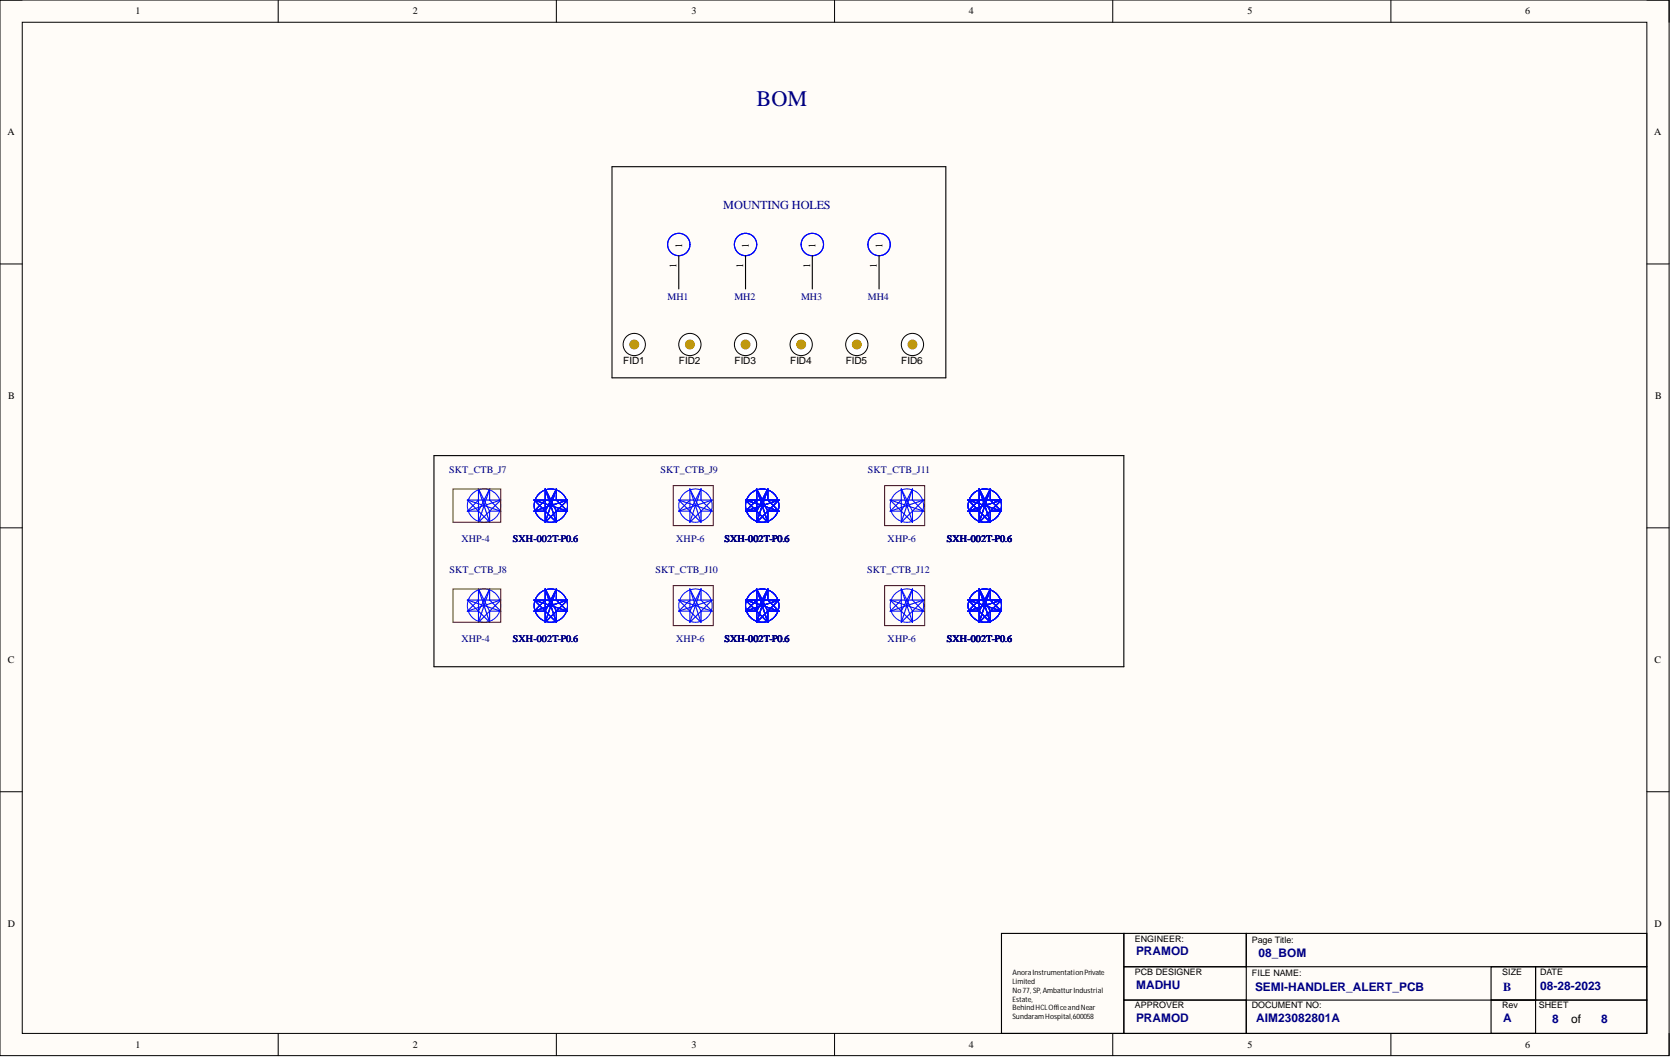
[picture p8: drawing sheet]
<svg xmlns="http://www.w3.org/2000/svg" width="381mm" height="241mm" viewBox="0 0 381 241" stroke-linecap="round" stroke-linejoin="round" font-family="sans-serif">
<path d="M0 0h380.6v240.8h-380.6z" fill-rule="evenodd" fill="#fffcf8"/>
<path d="M0 0h380.6v240.8h-380.6z" fill="none" stroke="#000" stroke-width=".23"/>
<path d="M5.1 5.1h370.4v230.6h-370.4z" fill-rule="evenodd" fill="#fffcf8"/>
<g fill="none" stroke="#000" stroke-width=".23">
<path d="M0 0h5.1M5.1 5.1h370.4v230.6h-370.4zM63.4 0v5.1M126.9 0v5.1M190.3 0v5.1M253.7 0v5.1M317.1 0v5.1M375.5 0h5.1v5.1M0 60.2h5.1M375.5 60.2h5.1M0 120.4h5.1M375.5 120.4h5.1"/>
<path d="M0 180.6h5.1M375.5 180.6h5.1M63.4 235.7v5.1M126.9 235.7v5.1M190.3 235.7v5.1M253.7 235.7v5.1M317.1 235.7v5.1M380.6 235.7v5.1"/>
</g>
<g fill="none" stroke="#000bff" stroke-width=".23">
<circle cx="110.4" cy="115.3" r="3.8"/>
<circle cx="125.6" cy="115.3" r="3.8"/>
<circle cx="158.6" cy="115.3" r="3.8"/>
<circle cx="173.8" cy="115.3" r="3.8"/>
<circle cx="206.8" cy="115.3" r="3.8"/>
<circle cx="224.5" cy="115.3" r="3.8"/>
<circle cx="110.4" cy="138.1" r="3.8"/>
<circle cx="125.6" cy="138.1" r="3.8"/>
<circle cx="158.6" cy="138.1" r="3.8"/>
<circle cx="173.8" cy="138.1" r="3.8"/>
<circle cx="206.8" cy="138.1" r="3.8"/>
<circle cx="224.5" cy="138.1" r="3.8"/>
</g>
<g fill="none" stroke="#000bff" stroke-width=".25">
<path d="M106.6 114h7.6M106.6 114l5 5.1M106.6 114l7.6 2.6M109.1 111.5l2.5 5.1M109.1 111.5v7.6M109.1 114l-2.5 2.6M109.1 111.5l2.5 7.6M111.6 111.5l-2.5 5.1h-2.5M111.6 116.6h2.6M111.6 111.5v2.5l2.6 2.6M111.6 116.6v2.5M111.6 111.5l-2.5 7.6"/>
<path d="M114.2 114l-5.1 5.1M114.2 114l-7.6 2.6M121.8 114h7.6M121.8 114l5.1 5.1M121.8 114l7.6 2.6M124.3 111.5l2.6 5.1M124.3 111.5v7.6M124.3 114l-2.5 2.6M124.3 111.5l2.6 7.6M126.9 111.5l-2.6 5.1h-2.5M126.9 116.6h2.5M126.9 111.5v2.5l2.5 2.6"/>
<path d="M126.9 116.6v2.5M126.9 111.5l-2.6 7.6M129.4 114l-5.1 5.1M129.4 114l-7.6 2.6M154.8 114h7.6M154.8 114l5 5.1M154.8 114l7.6 2.6M157.3 111.5l2.5 5.1M157.3 111.5v7.6M157.3 114l-2.5 2.6M157.3 111.5l2.5 7.6M159.8 111.5l-2.5 5.1h-2.5"/>
<path d="M159.8 116.6h2.6M159.8 111.5v2.5l2.6 2.6M159.8 116.6v2.5M159.8 111.5l-2.5 7.6M162.4 114l-5.1 5.1M162.4 114l-7.6 2.6M170 114h7.6M170 114l5.1 5.1M170 114l7.6 2.6M172.5 111.5l2.6 5.1M172.5 111.5v7.6M172.5 114l-2.5 2.6"/>
<path d="M172.5 111.5l2.6 7.6M175.1 111.5l-2.6 5.1h-2.5M175.1 116.6h2.5M175.1 111.5v2.5l2.5 2.6M175.1 116.6v2.5M175.1 111.5l-2.6 7.6M177.6 114l-5.1 5.1M177.6 114l-7.6 2.6M203 116.6h2.5M203 114h7.6M203 114l2.5 2.6M203 114l7.6 2.6"/>
<path d="M205.5 111.5l2.5 5.1M205.5 111.5v7.6M205.5 114l-2.5 2.6M205.5 116.6l2.5 2.5M205.5 111.5l2.5 7.6M208 116.6h2.6M208 111.5l-2.5 5.1M208 111.5v2.5l2.6 2.6M208 116.6v2.5M208 111.5l-2.5 7.6M210.6 114l-5.1 5.1M210.6 114l-7.6 2.6"/>
<path d="M220.7 116.6h2.6M220.7 114h7.6M220.7 114l2.6 2.6M220.7 114l7.6 2.6M223.3 111.5l2.5 5.1M223.3 111.5v7.6M223.3 114l-2.6 2.6M223.3 116.6l2.5 2.5M223.3 111.5l2.5 7.6M225.8 116.6h2.5M225.8 111.5l-2.5 5.1M225.8 111.5v2.5l2.5 2.6"/>
<path d="M225.8 116.6v2.5M225.8 111.5l-2.5 7.6M228.3 114l-5 5.1M228.3 114l-7.6 2.6M106.6 136.9h7.6M106.6 136.9l5 5M106.6 136.9l7.6 2.5M109.1 134.3v7.6M109.1 134.3l2.5 5.1M109.1 136.9l-2.5 2.5M109.1 134.3l2.5 7.6M111.6 134.3v2.6l2.6 2.5"/>
<path d="M111.6 139.4v2.5M111.6 134.3l-2.5 5.1h-2.5M111.6 139.4h2.6M111.6 134.3l-2.5 7.6M114.2 136.9l-5.1 5M114.2 136.9l-7.6 2.5M121.8 136.9h7.6M121.8 136.9l5.1 5M121.8 136.9l7.6 2.5M124.3 134.3v7.6M124.3 134.3l2.6 5.1M124.3 136.9l-2.5 2.5"/>
<path d="M124.3 134.3l2.6 7.6M126.9 134.3v2.6l2.5 2.5M126.9 139.4v2.5M126.9 134.3l-2.6 5.1h-2.5M126.9 139.4h2.5M126.9 134.3l-2.6 7.6M129.4 136.9l-5.1 5M129.4 136.9l-7.6 2.5M154.8 136.9h7.6M154.8 136.9l5 5M154.8 136.9l7.6 2.5M157.3 134.3v7.6"/>
<path d="M157.3 134.3l2.5 5.1M157.3 136.9l-2.5 2.5M157.3 134.3l2.5 7.6M159.8 134.3v2.6l2.6 2.5M159.8 139.4v2.5M159.8 134.3l-2.5 5.1h-2.5M159.8 139.4h2.6M159.8 134.3l-2.5 7.6M162.4 136.9l-5.1 5M162.4 136.9l-7.6 2.5M170 136.9h7.6M170 136.9l5.1 5"/>
<path d="M170 136.9l7.6 2.5M172.5 134.3v7.6M172.5 134.3l2.6 5.1M172.5 136.9l-2.5 2.5M172.5 134.3l2.6 7.6M175.1 134.3v2.6l2.5 2.5M175.1 139.4v2.5M175.1 134.3l-2.6 5.1h-2.5M175.1 139.4h2.5M175.1 134.3l-2.6 7.6M177.6 136.9l-5.1 5M177.6 136.9l-7.6 2.5"/>
<path d="M203 136.9h7.6M203 136.9l5 5M203 136.9l7.6 2.5M205.5 134.3v7.6M205.5 134.3l2.5 5.1M205.5 136.9l-2.5 2.5M205.5 134.3l2.5 7.6M208 134.3v2.6l2.6 2.5M208 139.4v2.5M208 134.3l-2.5 5.1h-2.5M208 139.4h2.6M208 134.3l-2.5 7.6"/>
<path d="M210.6 136.9l-5.1 5M210.6 136.9l-7.6 2.5M220.7 136.9h7.6M220.7 136.9l5.1 5M220.7 136.9l7.6 2.5M223.3 134.3v7.6M223.3 134.3l2.5 5.1M223.3 136.9l-2.6 2.5M223.3 134.3l2.5 7.6M225.8 134.3v2.6l2.5 2.5M225.8 139.4v2.5M225.8 134.3l-2.5 5.1h-2.6"/>
<path d="M225.8 139.4h2.5M225.8 134.3l-2.5 7.6M228.3 136.9l-5 5M228.3 136.9l-7.6 2.5"/>
</g>
<path d="M103.3 111.5h10.9v7.6h-10.9zM103.3 134.3h10.9v7.6h-10.9z" fill="none" stroke="#800000" stroke-width=".23"/>
<path d="M153.5 110.8h9.1v9.1h-9.1zM201.7 110.8h9.1v9.1h-9.1zM153.5 133.6h9.1v9.1h-9.1zM201.7 133.6h9.1v9.1h-9.1z" fill="none" stroke="#600" stroke-width=".23"/>
<g fill="none" stroke="#00f" stroke-width=".25">
<circle cx="154.8" cy="55.8" r="2.55"/>
<circle cx="170" cy="55.8" r="2.55"/>
</g>
<path d="M154.8 58.3v7.6M170 58.3v7.6" fill="none" stroke="#000" stroke-width=".25"/>
<circle cx="144.6" cy="78.6" r="2.54" fill="#fff"/>
<circle cx="144.6" cy="78.6" r="2.54" fill="none" stroke="#000" stroke-width=".23"/>
<circle cx="144.6" cy="78.6" r="1.02" fill="#c39800"/>
<circle cx="144.6" cy="78.6" r="1.02" fill="none" stroke="#c39800" stroke-width=".23"/>
<circle cx="157.3" cy="78.6" r="2.54" fill="#fff"/>
<circle cx="157.3" cy="78.6" r="2.54" fill="none" stroke="#000" stroke-width=".23"/>
<circle cx="157.3" cy="78.6" r="1.02" fill="#c39800"/>
<circle cx="157.3" cy="78.6" r="1.02" fill="none" stroke="#c39800" stroke-width=".23"/>
<circle cx="170" cy="78.6" r="2.54" fill="#fff"/>
<circle cx="170" cy="78.6" r="2.54" fill="none" stroke="#000" stroke-width=".23"/>
<circle cx="170" cy="78.6" r="1.02" fill="#c39800"/>
<circle cx="170" cy="78.6" r="1.02" fill="none" stroke="#c39800" stroke-width=".23"/>
<circle cx="182.7" cy="78.6" r="2.54" fill="#fff"/>
<circle cx="182.7" cy="78.6" r="2.54" fill="none" stroke="#000" stroke-width=".23"/>
<circle cx="182.7" cy="78.6" r="1.01" fill="#c39800"/>
<circle cx="182.7" cy="78.6" r="1.01" fill="none" stroke="#c39800" stroke-width=".23"/>
<circle cx="195.4" cy="78.6" r="2.54" fill="#fff"/>
<circle cx="195.4" cy="78.6" r="2.54" fill="none" stroke="#000" stroke-width=".23"/>
<circle cx="195.4" cy="78.6" r="1.01" fill="#c39800"/>
<circle cx="195.4" cy="78.6" r="1.01" fill="none" stroke="#c39800" stroke-width=".23"/>
<circle cx="208" cy="78.6" r="2.54" fill="#fff"/>
<circle cx="208" cy="78.6" r="2.54" fill="none" stroke="#000" stroke-width=".23"/>
<circle cx="208" cy="78.6" r="1.01" fill="#c39800"/>
<circle cx="208" cy="78.6" r="1.01" fill="none" stroke="#c39800" stroke-width=".23"/>
<g fill="none" stroke="#000" stroke-width=".25">
<path d="M139.5 38h76.2v48.2h-76.2zM185.2 58.3v7.6M200.4 58.3v7.6M98.9 103.9h157.4v48.2h-157.4zM228.3 212.9h28v22.8h-28zM256.3 212.9h27.9v7.6h-27.9zM284.2 212.9h91.3v7.6h-91.3zM256.3 220.5h27.9v7.6h-27.9zM256.3 228.1h27.9v7.6h-27.9zM284.2 228.1h91.3v7.6h-91.3zM340 228.1h10.1v7.6h-10.1zM340 220.5h10.1v7.6h-10.1z"/>
<path d="M350.1 220.5h25.4v7.6h-25.4z"/>
</g>
<g fill="none" stroke="#00f" stroke-width=".25">
<circle cx="185.2" cy="55.8" r="2.55"/>
<circle cx="200.4" cy="55.8" r="2.55"/>
</g>
<text font-size="5.1" fill="#000080" x="172.5" y="24.3">BOM</text>
<g font-size="2.8" fill="#000080">
<text x="164.9" y="47.6">MOUNTING HOLES</text>
<text x="342.8" y="226">B</text>
</g>
<g font-size="2.7" fill="#000080">
<text x="259" y="217.9">PRAMOD</text>
<text x="286.9" y="218.4">08_BOM</text>
<text x="259" y="225.5">MADHU</text>
<text x="286.2" y="226">SEMI-HANDLER_ALERT_PCB</text>
<text x="351.1" y="225.7">08-28-2023</text>
<text x="259" y="233.1">PRAMOD</text>
<text x="286.4" y="233.1">AIM23082801A</text>
<text x="342.8" y="233.1">A</text>
<text x="353.9" y="233.3">8</text>
<text x="365.1" y="233.3">8</text>
</g>
<text font-size="2.7" x="358.2" y="233.3">of</text>
<g font-size="2.3">
<text x="30.9" y="3.3">1</text>
<text x="94.1" y="3.3">2</text>
<text x="157.6" y="3.3">3</text>
<text x="220.9" y="3.3">4</text>
<text x="284.4" y="3.3">5</text>
<text x="347.8" y="3.3">6</text>
<text x="1.7" y="30.8">A</text>
<text x="377.2" y="30.8">A</text>
<text x="155.5" y="56.5" transform="rotate(-90 155.5 56.5)">1</text>
<text x="170.7" y="56.5" transform="rotate(-90 170.7 56.5)">1</text>
<text x="186" y="56.5" transform="rotate(-90 186 56.5)">1</text>
<text x="201.2" y="56.5" transform="rotate(-90 201.2 56.5)">1</text>
<text x="154.3" y="61.2" transform="rotate(-90 154.3 61.2)">1</text>
<text x="169.5" y="61.2" transform="rotate(-90 169.5 61.2)">1</text>
<text x="184.7" y="61.2" transform="rotate(-90 184.7 61.2)">1</text>
<text x="199.9" y="61.2" transform="rotate(-90 199.9 61.2)">1</text>
<text x="142.1" y="83.1">FID1</text>
<text x="154.8" y="83.1">FID2</text>
<text x="167.5" y="83.1">FID3</text>
<text x="180.1" y="83.1">FID4</text>
<text x="192.8" y="83.1">FID5</text>
<text x="205.5" y="83.1">FID6</text>
<text x="1.9" y="91.1">B</text>
<text x="377.4" y="91.1">B</text>
<text x="1.8" y="151.2">C</text>
<text x="377.3" y="151.2">C</text>
<text x="1.8" y="211.4">D</text>
<text x="377.3" y="211.4">D</text>
<text x="30.9" y="239">1</text>
<text x="94.1" y="239">2</text>
<text x="157.6" y="239">3</text>
<text x="220.9" y="239">4</text>
<text x="284.4" y="239">5</text>
<text x="347.8" y="239">6</text>
</g>
<g font-size="2.3" fill="#000080">
<text x="152.2" y="68.4">MH1</text>
<text x="167.5" y="68.4">MH2</text>
<text x="182.7" y="68.4">MH3</text>
<text x="197.9" y="68.4">MH4</text>
<text x="102.4" y="108">SKT_CTB_J7</text>
<text x="150.6" y="108">SKT_CTB_J9</text>
<text x="197.9" y="108">SKT_CTB_J11</text>
<text x="105.2" y="123.7">XHP-4</text>
<text x="117" y="123.7">SXH-002T-P0.6</text>
<text x="154.2" y="123.7">XHP-6</text>
<text x="165.2" y="123.7">SXH-002T-P0.6</text>
<text x="202.4" y="123.7">XHP-6</text>
<text x="215.9" y="123.7">SXH-002T-P0.6</text>
<text x="102.5" y="130.8">SKT_CTB_J8</text>
<text x="149.4" y="130.8">SKT_CTB_J10</text>
<text x="197.7" y="130.8">SKT_CTB_J12</text>
<text x="105.2" y="146.5">XHP-4</text>
<text x="117" y="146.5">SXH-002T-P0.6</text>
<text x="154.2" y="146.5">XHP-6</text>
<text x="165.2" y="146.5">SXH-002T-P0.6</text>
<text x="202.4" y="146.5">XHP-6</text>
<text x="215.9" y="146.5">SXH-002T-P0.6</text>
</g>
<g font-size="2">
<text x="258.8" y="214.7">ENGINEER:</text>
<text x="285.4" y="215">Page Title:</text>
<text x="258.8" y="222.3">PCB DESIGNER</text>
<text x="285.4" y="222.6">FILE NAME:</text>
<text x="342.5" y="222.3">SIZE</text>
<text x="351.1" y="222.3">DATE</text>
<text x="258.8" y="229.9">APPROVER</text>
<text x="285.4" y="229.9">DOCUMENT NO:</text>
<text x="342.5" y="229.9">Rev</text>
<text x="350.9" y="229.9">SHEET</text>
</g>
<g font-size="1.7">
<text x="230.9" y="222.3">AnoraInstrumentationPrivate</text>
<text x="230.9" y="224.4">Limited</text>
<text x="230.9" y="226.4">No77, SP,AmbatturIndustrial</text>
<text x="230.9" y="228.4">Estate,</text>
<text x="230.9" y="230.5">BehindHCLOfficeandNear</text>
<text x="230.9" y="232.5">SundaramHospital,600058</text>
</g>
</svg>
